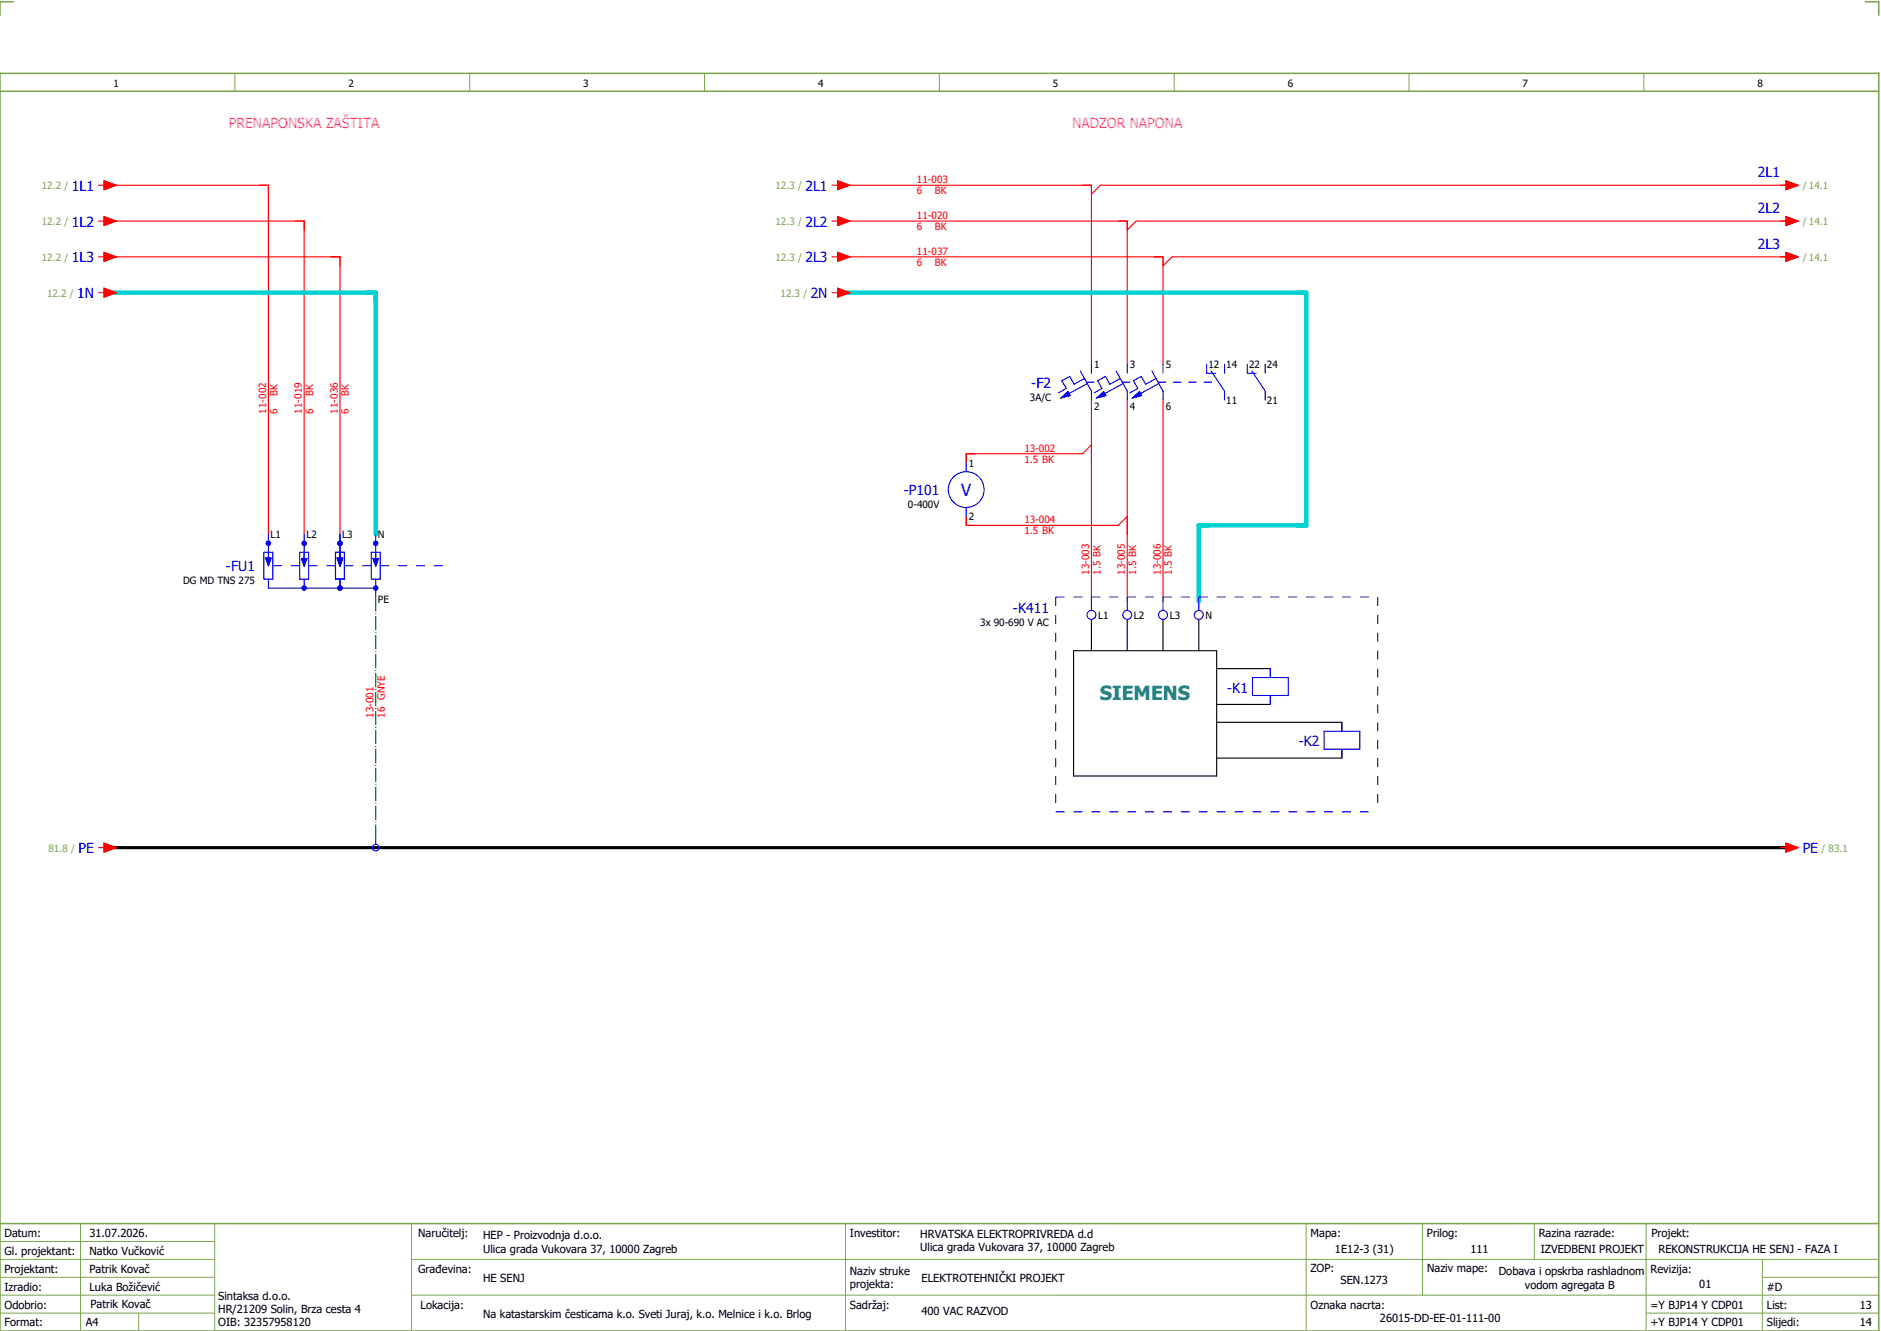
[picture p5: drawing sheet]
<svg xmlns="http://www.w3.org/2000/svg" width="421mm" height="297mm" viewBox="0 0 421 297" stroke-linecap="round" stroke-linejoin="round" font-family="sans-serif">
<path d="M0 16.4h420v281h-420zM3 .4h-3v3M417 .4h3v3M0 20.4h420M0 273.4h420" fill="none" stroke="#7ca552" stroke-width=".35"/>
<g fill="none" stroke="#7ca552" stroke-width=".22">
<path d="M52.5 16.4v4M105 16.4v4M157.5 16.4v4M210 16.4v4M262.5 16.4v4M315 16.4v4M367.5 16.4v4M0 277.4h48M18 273.4v24M48 273.4v24M92 273.4v24M189 273.4v24"/>
<path d="M292 273.4v23.8M318 273.4v16M343 273.4v8M368 273.4v23.8M0 281.4h48M0 285.4h47.8M0 293.4h47.8M31 293.4v4M47.8 289.4h-47.8M92 281.4h328M92 289.4h328M368 293.4h52"/>
<path d="M394 285.4h26M394 281.4v15.8"/>
</g>
<g fill="none" stroke="#f00" stroke-width=".25">
<path d="M24 57.4h52v62M24 49.4h44v70M24 41.4h36v78M188 57.4h72v24M188 49.4h64v32M188 41.4h56v40M400 57.4h-138l-2 2M400 49.4h-146l-2 2M400 41.4h-154l-2 2M244 89.4v45M244 99.4l-2 2h-26v4M252 89.4v45"/>
<path d="M260 89.4v45M216 113.4v4h34l2-2"/>
</g>
<path d="M24 65.4h60v54M188 65.4h104v52h-24v17" fill="none" stroke="#00d2d2" stroke-width="1"/>
<path d="M84 133.4v54" fill="none" stroke="#008000" stroke-width=".25" stroke-dasharray="3.2 .4 .3 .4" stroke-linecap="butt"/>
<path d="M24 189.4h376" fill="none" stroke="#000" stroke-width=".7"/>
<path d="M244 138.4v7M252 138.4v7M260 138.4v7M268 138.4v7M240 145.4h32v28h-32zM272 149.4h12v2M284 155.4v2h-12M272 161.4h28v2M300 167.4v2h-28" fill="none" stroke="#000" stroke-width=".25"/>
<g fill="none" stroke="#00f" stroke-width=".25">
<path d="M60 119.4v6.2M59 123.4h2v6h-2zM59.4 124.7h.1M59.4 124.7h1.2l-.6 1.7zM60 129.4v2M67 123.4h2v6h-2zM68 123.4v2.2M84 131.4v2M244 133.4v3M252 133.4v3M260 133.4v3M268 133.4v3"/>
<path d="M280 151.4h8v4h-8zM284 149.4v2M284 155.4v2M296 163.4h8v4h-8zM300 161.4v2M300 167.4v2M84 187.4v1.2"/>
<circle cx="244" cy="137.4" r="1"/>
<circle cx="252" cy="137.4" r="1"/>
<circle cx="260" cy="137.4" r="1"/>
<circle cx="268" cy="137.4" r="1"/>
<circle cx="84" cy="189.4" r=".75"/>
</g>
<path d="M61 126.4h6M69 126.4h6M77 126.4h23M236 133.4h72M236 133.4v48M308 133.4v48M236 181.4h72" fill="none" stroke="#00f" stroke-width=".25" stroke-dasharray="2 2" stroke-linecap="butt"/>
<path d="M59.4 124.7h1.2l-.6 1.7z" fill="#00f" stroke="#00f" stroke-width=".22"/>
<g fill="#00f">
<circle cx="76" cy="131.4" r=".63"/>
<circle cx="68" cy="131.4" r=".63"/>
</g>
<path d="M60 131.4h24" fill="none" stroke="#00f" stroke-width=".25"/>
<g fill="#00f">
<circle cx="76" cy="121.4" r=".63"/>
<circle cx="68" cy="121.4" r=".63"/>
<circle cx="60" cy="121.4" r=".62"/>
</g>
<path d="M68 119.4v5.4M76 119.4v6.2M67.4 124.8h.1M67.4 124.8h1.2l-.6 1.7zM68 129.4v2M75 123.4h2v6h-2zM75.4 124.7h.1M75.4 124.7h1.2l-.6 1.7zM76 129.4v2" fill="none" stroke="#00f" stroke-width=".25"/>
<g fill="#00f" stroke="#00f" stroke-width=".22">
<path d="M75.4 124.7h1.2l-.6 1.7z"/>
<path d="M67.4 124.8h1.2l-.6 1.7z"/>
</g>
<g fill="#00f">
<circle cx="76" cy="131.4" r=".63"/>
<circle cx="76" cy="121.4" r=".63"/>
</g>
<path d="M75.4 124.8h1.2l-.6 1.7z" fill="#00f" stroke="#00f" stroke-width=".22"/>
<path d="M84 119.4v6.2M75 123.4h2v6h-2zM75.4 124.8h.1M75.4 124.8h1.2l-.6 1.7zM84 129.4v2" fill="none" stroke="#00f" stroke-width=".25"/>
<g fill="#00f">
<circle cx="84" cy="131.4" r=".63"/>
<circle cx="84" cy="121.4" r=".63"/>
</g>
<g fill="#00f" stroke="#00f" stroke-width=".22">
<path d="M83.4 124.8h1.2l-.6 1.7z"/>
<path d="M245.2 88.9l1.5-1.4 .5 .9z"/>
<path d="M237.2 88.9l1.5-1.4 .5 .9z"/>
<path d="M253.2 88.9l1.5-1.4 .5 .9z"/>
</g>
<g fill="none" stroke="#00f" stroke-width=".25">
<path d="M237.2 88.9l1.5-1.4 .5 .9zM241.5 82.9l2.5 4.5v2M242.4 84.6l-2.3 1.3-1-1.8-1.7 1 1 1.7-1.8 1M242.9 85.4h1.7M243.1 85.7l-4.1 2.2M244 81.4v2M245.2 88.9l1.5-1.4 .5 .9zM249.5 82.9l2.5 4.5v2M250.4 84.6l-2.3 1.3-1-1.8-1.7 1 1 1.7-1.8 1M250.9 85.4h1.7M251.1 85.7l-4.1 2.2M252 81.4v2"/>
<path d="M253.2 88.9l1.5-1.4 .5 .9zM257.5 82.9l2.5 4.5v2M258.4 84.6l-2.3 1.3-1-1.8-1.7 1 1 1.7-1.8 1M258.9 85.4h1.7M259.1 85.7l-4.1 2.2M260 81.4v2M262.3 85.4h1.7M265.7 85.4h1.7M269.2 85.4h1.7M269.8 81.4v2h2M270.7 82.9l3.1 4.5v2M273.7 81.4v2"/>
<path d="M278.8 81.4v2h2M279.8 82.9l3 4.5v2M282.8 81.4v2M216 103.4v2M216 113.4v2M83 123.4h2v6h-2zM83.4 124.8h.1M83.4 124.8h1.2l-.6 1.7z"/>
<circle cx="216" cy="109.4" r="4"/>
</g>
<g fill="#f00" stroke="#f00" stroke-width=".22">
<path d="M23.2 40.4l2.8 1-2.8 1z"/>
<path d="M23.2 48.4l2.8 1-2.8 1z"/>
<path d="M23.2 56.4l2.8 1-2.8 1z"/>
<path d="M23.2 188.4l2.8 1-2.8 1z"/>
<path d="M23.2 64.4l2.8 1-2.8 1z"/>
<path d="M187.2 40.4l2.8 1-2.8 1z"/>
<path d="M187.2 48.4l2.8 1-2.8 1z"/>
<path d="M187.2 56.4l2.8 1-2.8 1z"/>
<path d="M187.2 64.4l2.8 1-2.8 1z"/>
<path d="M399.2 40.4l2.8 1-2.8 1z"/>
<path d="M399.2 48.4l2.8 1-2.8 1z"/>
<path d="M399.2 56.4l2.8 1-2.8 1z"/>
<path d="M399.2 188.4l2.8 1-2.8 1z"/>
</g>
<g fill="none" stroke="#f00" stroke-width=".25">
<path d="M22 41.4h1.2M22 49.4h1.2M22 57.4h1.2M23.2 40.4l2.8 1-2.8 1zM23.2 48.4l2.8 1-2.8 1zM23.2 56.4l2.8 1-2.8 1zM186 41.4h1.2M186 49.4h1.2M186 57.4h1.2M187.2 40.4l2.8 1-2.8 1zM187.2 48.4l2.8 1-2.8 1zM187.2 56.4l2.8 1-2.8 1z"/>
<path d="M398 41.4h1.2M398 49.4h1.2M398 57.4h1.2M399.2 40.4l2.8 1-2.8 1zM399.2 48.4l2.8 1-2.8 1zM399.2 56.4l2.8 1-2.8 1zM22 65.4h1.2M23.2 64.4l2.8 1-2.8 1zM186 65.4h1.2M187.2 64.4l2.8 1-2.8 1zM22 189.4h1.2M23.2 188.4l2.8 1-2.8 1z"/>
<path d="M398 189.4h1.2M399.2 188.4l2.8 1-2.8 1z"/>
</g>
<text font-size="4.3" fill="#007f7f" x="245.9" y="156.5">SIEMENS</text>
<text font-size="3.7" fill="#00f" x="214.9" y="110.9">V</text>
<g font-size="3.1" fill="#f0f">
<text x="51.2" y="28.5">PRENAPONSKA ZAŠTITA</text>
<text x="239.7" y="28.5">NADZOR NAPONA</text>
</g>
<g font-size="3.1" fill="#00f">
<text x="393" y="39.6">2L1</text>
<text x="16.1" y="42.6">1L1</text>
<text x="180.1" y="42.6">2L1</text>
<text x="393" y="47.6">2L2</text>
<text x="16.1" y="50.6">1L2</text>
<text x="180.1" y="50.6">2L2</text>
<text x="16.1" y="58.6">1L3</text>
<text x="180.1" y="58.6">2L3</text>
<text x="393" y="55.6">2L3</text>
<text x="17.2" y="66.6">1N</text>
<text x="181.2" y="66.6">2N</text>
<text x="230.6" y="86.6">-F2</text>
<text x="202.1" y="110.6">-P101</text>
<text x="50.5" y="127.6">-FU1</text>
<text x="226.5" y="137">-K411</text>
<text x="274.4" y="154.8">-K1</text>
<text x="290.4" y="166.8">-K2</text>
<text x="17.5" y="190.6">PE</text>
<text x="403" y="190.6">PE</text>
</g>
<g font-size="2.5">
<text x="1" y="276.4">Datum:</text>
<text x="1" y="280.4">Gl. projektant:</text>
<text x="20" y="276.4">31.07.2026.</text>
<text x="20" y="280.4">Natko Vučković</text>
<text x="93.5" y="276.4">Naručitelj:</text>
<text x="108" y="276.9">HEP - Proizvodnja d.o.o.</text>
<text x="108" y="279.9">Ulica grada Vukovara 37, 10000 Zagreb</text>
<text x="190" y="276.4">Investitor:</text>
<text x="205.7" y="276.6">HRVATSKA ELEKTROPRIVREDA d.d</text>
<text x="205.7" y="279.6">Ulica grada Vukovara 37, 10000 Zagreb</text>
<text x="293" y="276.4">Mapa:</text>
<text x="298.4" y="279.9">1E12-3 (31)</text>
<text x="319" y="276.4">Prilog:</text>
<text x="328.7" y="279.9">111</text>
<text x="344" y="276.4">Razina razrade:</text>
<text x="344.4" y="279.9">IZVEDBENI PROJEKT</text>
<text x="369.2" y="276.3">Projekt:</text>
<text x="370.8" y="279.9">REKONSTRUKCIJA HE SENJ - FAZA I</text>
<text x="1" y="284.4">Projektant:</text>
<text x="20" y="284.4">Patrik Kovač</text>
<text x="93.5" y="284.4">Građevina:</text>
<text x="108" y="286.4">HE SENJ</text>
<text x="190" y="284.9">Naziv struke</text>
<text x="190" y="287.9">projekta:</text>
<text x="206" y="286.5">ELEKTROTEHNIČKI PROJEKT</text>
<text x="293" y="284.3">ZOP:</text>
<text x="299.7" y="286.9">SEN.1273</text>
<text x="319" y="284.3">Naziv mape:</text>
<text x="335.1" y="285">Dobava i opskrba rashladnom</text>
<text x="340.9" y="288">vodom agregata B</text>
<text x="369" y="284.4">Revizija:</text>
<text x="379.9" y="287.9">01</text>
<text x="1" y="288.4">Izradio:</text>
<text x="1" y="292.4">Odobrio:</text>
<text x="20" y="288.4">Luka Božičević</text>
<text x="20.2" y="292.3">Patrik Kovač</text>
<text x="48.8" y="290.4">Sintaksa d.o.o.</text>
<text x="48.8" y="293.4">HR/21209 Solin, Brza cesta 4</text>
<text x="94" y="292.4">Lokacija:</text>
<text x="190" y="292.4">Sadržaj:</text>
<text x="206" y="293.9">400 VAC RAZVOD</text>
<text x="293" y="292.4">Oznaka nacrta:</text>
<text x="369" y="292.4">=Y BJP14 Y CDP01</text>
<text x="395" y="292.4">List:</text>
<text x="395" y="288.4">#D</text>
<text x="415.8" y="292.4">13</text>
<text x="1" y="296.4">Format:</text>
<text x="19.2" y="296.4">A4</text>
<text x="48.8" y="296.4">OIB: 32357958120</text>
<text x="108" y="294.4">Na katastarskim česticama k.o. Sveti Juraj, k.o. Melnice i k.o. Brlog</text>
<text x="308.5" y="295.4">26015-DD-EE-01-111-00</text>
<text x="369" y="296.4">+Y BJP14 Y CDP01</text>
<text x="395" y="296.4">Slijedi:</text>
<text x="415.8" y="296.4">14</text>
</g>
<g font-size="2.2">
<text x="25.4" y="19.4">1</text>
<text x="77.9" y="19.4">2</text>
<text x="130.4" y="19.4">3</text>
<text x="182.9" y="19.4">4</text>
<text x="235.4" y="19.4">5</text>
<text x="287.9" y="19.4">6</text>
<text x="340.4" y="19.4">7</text>
<text x="392.9" y="19.4">8</text>
<text x="244.6" y="82.3">1</text>
<text x="252.6" y="82.3">3</text>
<text x="260.6" y="82.3">5</text>
<text x="270.2" y="82.3">12</text>
<text x="274.1" y="82.3">14</text>
<text x="279.2" y="82.3">22</text>
<text x="283.2" y="82.3">24</text>
<text x="230.2" y="89.5">3A/C</text>
<text x="244.6" y="91.6">2</text>
<text x="252.6" y="91.6">4</text>
<text x="260.6" y="91.6">6</text>
<text x="274.1" y="90.2">11</text>
<text x="283.2" y="90.2">21</text>
<text x="216.6" y="104.3">1</text>
<text x="203" y="113.5">0-400V</text>
<text x="216.6" y="116.2">2</text>
<text x="60.5" y="120.1">L1</text>
<text x="68.5" y="120.1">L2</text>
<text x="76.5" y="120.1">L3</text>
<text x="84.5" y="120.1">N</text>
<text x="41" y="130.5">DG MD TNS 275</text>
<text x="84.5" y="134.6">PE</text>
<text x="219.1" y="139.9">3x 90-690 V AC</text>
<text x="245.5" y="138.3">L1</text>
<text x="253.5" y="138.3">L2</text>
<text x="261.5" y="138.3">L3</text>
<text x="269.5" y="138.3">N</text>
</g>
<g font-size="2.2" fill="#f00">
<text x="205" y="40.9">11-003</text>
<text x="205" y="43.4">6</text>
<text x="209" y="43.4">BK</text>
<text x="205" y="48.9">11-020</text>
<text x="205" y="51.4">6</text>
<text x="209" y="51.4">BK</text>
<text x="205" y="56.9">11-037</text>
<text x="205" y="59.4">6</text>
<text x="209" y="59.4">BK</text>
<text x="62" y="88.4" transform="rotate(-90 62 88.4)">BK</text>
<text x="70" y="88.4" transform="rotate(-90 70 88.4)">BK</text>
<text x="78" y="88.4" transform="rotate(-90 78 88.4)">BK</text>
<text x="59.5" y="92.4" transform="rotate(-90 59.5 92.4)">11-002</text>
<text x="62" y="92.4" transform="rotate(-90 62 92.4)">6</text>
<text x="67.5" y="92.4" transform="rotate(-90 67.5 92.4)">11-019</text>
<text x="70" y="92.4" transform="rotate(-90 70 92.4)">6</text>
<text x="75.5" y="92.4" transform="rotate(-90 75.5 92.4)">11-036</text>
<text x="78" y="92.4" transform="rotate(-90 78 92.4)">6</text>
<text x="229" y="100.9">13-002</text>
<text x="229" y="103.4">1.5 BK</text>
<text x="229" y="116.9">13-004</text>
<text x="229" y="119.4">1.5 BK</text>
<text x="243.5" y="128.4" transform="rotate(-90 243.5 128.4)">13-003</text>
<text x="246" y="128.4" transform="rotate(-90 246 128.4)">1.5 BK</text>
<text x="251.5" y="128.4" transform="rotate(-90 251.5 128.4)">13-005</text>
<text x="254" y="128.4" transform="rotate(-90 254 128.4)">1.5 BK</text>
<text x="259.5" y="128.4" transform="rotate(-90 259.5 128.4)">13-006</text>
<text x="262" y="128.4" transform="rotate(-90 262 128.4)">1.5 BK</text>
<text x="83.5" y="160.4" transform="rotate(-90 83.5 160.4)">13-001</text>
<text x="86" y="160.4" transform="rotate(-90 86 160.4)">16 GNYE</text>
</g>
<g font-size="2.2" fill="#7ca552">
<text x="9.4" y="42.3">12.2 /</text>
<text x="173.4" y="42.3">12.3 /</text>
<text x="403" y="42.3">/ 14.1</text>
<text x="9.4" y="50.3">12.2 /</text>
<text x="173.4" y="50.3">12.3 /</text>
<text x="403" y="50.3">/ 14.1</text>
<text x="9.4" y="58.3">12.2 /</text>
<text x="173.4" y="58.3">12.3 /</text>
<text x="403" y="58.3">/ 14.1</text>
<text x="10.5" y="66.3">12.2 /</text>
<text x="174.5" y="66.3">12.3 /</text>
<text x="10.9" y="190.3">81.8 /</text>
<text x="407.2" y="190.3">/ 83.1</text>
</g>
</svg>
